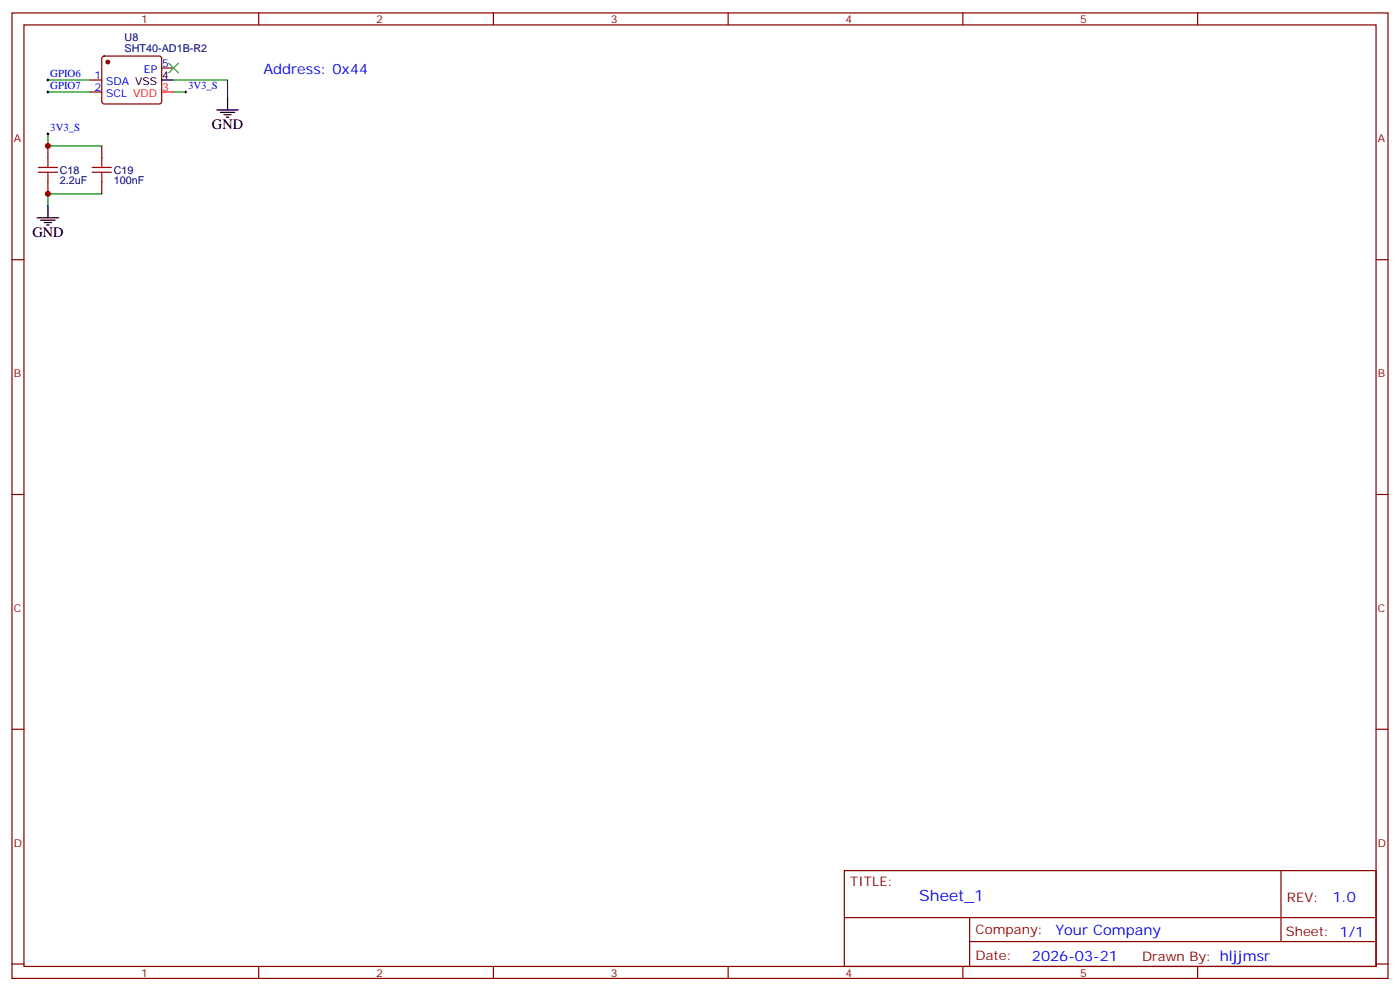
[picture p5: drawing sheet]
<svg xmlns="http://www.w3.org/2000/svg" width="412mm" height="292mm" viewBox="0 0 412 292" stroke-linecap="round" stroke-linejoin="round" font-family="sans-serif">
<g fill="none" stroke="#870000" stroke-width=".35">
<path d="M3.5 3.8h405.4v284.3h-405.4zM7.1 7.3h398.2v277.3h-398.2zM30.2 16.7l.5-.2h16.2l.5 .2 .2 .5v12.7l-.2 .5-.5 .2h-16.2l-.5-.2-.2-.5v-12.7zM76.2 3.8v3.5M145.3 3.8v3.5M214.5 3.8v3.5M283.6 3.8v3.5M352.8 3.8v3.5M26.5 23.6h3.5M26.5 27.1h3.5M47.6 20h3.6M14.1 43v3.5"/>
<path d="M14.1 53.6v3.5M30 43v3.5M30 53.6v3.5M3.5 76.5h3.6M405.3 76.5h3.6M3.5 145.6h3.6M405.3 145.6h3.6M3.5 214.8h3.6M405.3 214.8h3.6M248.7 256.4h156.6v28.2h-156.6zM377.3 256.4v20.9M248.7 270.2h156.5"/>
<path d="M285.6 277.3h119.6M285.6 270.2v14.2M3.5 283.9h3.6M76.2 284.6v3.5M145.3 284.6v3.5M214.5 284.6v3.5M283.6 284.6v3.5M352.8 284.6v3.5M405.3 283.9h3.6"/>
</g>
<path d="M13.8 23.6h.7M13.8 27.1h.7M13.8 39.4h.7M14.1 23.2v.7M14.1 26.7v.7M14.1 39.1v.7M54.3 27.1h.7M54.7 26.7v.7" fill="none" stroke="#000" stroke-width=".29"/>
<path d="M14.1 39.4v3.6h15.9M14.1 23.6h12.4M14.1 27.1h12.4M51.2 23.6h15.8v5.3M51.2 27.1h3.5M30 57.1h-15.9v3.5" fill="none" stroke="#008700" stroke-width=".35"/>
<path d="M11.3 49.3h5.6M11.3 50.7h5.6M14.1 46.5v2.8M14.1 50.7v2.9M27.2 49.3h5.6M27.2 50.7h5.6M30 46.5v2.8M30 50.7v2.9" fill="none" stroke="#a10000" stroke-width=".35"/>
<path d="M47.6 23.6h3.6M63.9 32.4h6.3M64.9 33.1h4.2M66 33.8h2.1M66.7 34.5h.7M67 28.9v3.5M10.9 64.1h6.4M12 64.8h4.2M13.1 65.5h2.1M13.8 66.3h.7M14.1 60.6v3.5" fill="none" stroke="#000" stroke-width=".35"/>
<circle cx="31.7" cy="18.3" r=".53" fill="#870000" stroke="#870000" stroke-width=".35"/>
<path d="M47.6 27.1h3.6" fill="none" stroke="#f00" stroke-width=".35"/>
<path d="M49.7 18.6l2.9 2.8M52.6 18.6l-2.9 2.8" fill="none" stroke="#3c3" stroke-width=".35"/>
<g fill="#c00">
<circle cx="14.1" cy="57.1" r=".88"/>
<circle cx="14.1" cy="43" r=".88"/>
</g>
<text font-size="4.6" fill="#00f" x="270.8" y="265.4">Sheet_1</text>
<g font-size="4.2" fill="#00f">
<text x="77.6" y="21.8">Address: 0x44</text>
<text x="392.5" y="265.7">1.0</text>
<text x="310.9" y="275.2">Your Company</text>
<text x="304" y="283">2026-03-21</text>
</g>
<g font-size="4.2">
<text x="62.4" y="38">GND</text>
<text x="9.5" y="69.8">GND</text>
</g>
<g font-size="3.9" fill="#800">
<text x="250.5" y="261">TITLE:</text>
<text x="379.1" y="265.7">REV:</text>
<text x="287.4" y="275.2">Company:</text>
<text x="378.7" y="275.8">Sheet: 1/1</text>
<text x="287.4" y="282.9">Date:</text>
<text x="336.4" y="282.9">Drawn By: hljjmsr</text>
</g>
<g font-size="3.2" fill="#800">
<text x="41.6" y="6.8">1</text>
<text x="110.8" y="6.8">2</text>
<text x="179.9" y="6.8">3</text>
<text x="249.1" y="6.8">4</text>
<text x="318.2" y="6.8">5</text>
<text x="4.1" y="41.9">A</text>
<text x="405.9" y="41.9">A</text>
<text x="4.1" y="111.1">B</text>
<text x="405.9" y="111.1">B</text>
<text x="4.1" y="180.2">C</text>
<text x="405.9" y="180.2">C</text>
<text x="4.1" y="249.3">D</text>
<text x="405.9" y="249.3">D</text>
<text x="41.6" y="287.6">1</text>
<text x="110.8" y="287.6">2</text>
<text x="179.9" y="287.6">3</text>
<text x="249.1" y="287.6">4</text>
<text x="318.2" y="287.6">5</text>
</g>
<g font-size="3.2" fill="#000080">
<text x="36.7" y="15.3">SHT40-AD1B-R2</text>
<text x="36.7" y="12.2">U8</text>
<text x="17.6" y="51.2">C18</text>
<text x="33.5" y="51.2">C19</text>
<text x="17.6" y="54.3">2.2uF</text>
<text x="33.5" y="54.3">100nF</text>
</g>
<g font-size="3.2" fill="#00f">
<text x="14.8" y="22.7">GPIO6</text>
<text x="27.8" y="23.2">1</text>
<text x="42.4" y="21.4">EP</text>
<text x="47.8" y="19.7">5</text>
<text x="14.8" y="26.2">GPIO7</text>
<text x="27.8" y="26.7">2</text>
<text x="31.3" y="25">SDA VSS</text>
<text x="31.3" y="28.5">SCL VDD</text>
<text x="55.4" y="26.2">3V3_S</text>
<text x="14.8" y="38.6">3V3_S</text>
</g>
<text font-size="3.2" x="47.8" y="23.2">4</text>
<text font-size="3.2" fill="#f00" x="47.8" y="26.7">3</text>
</svg>
